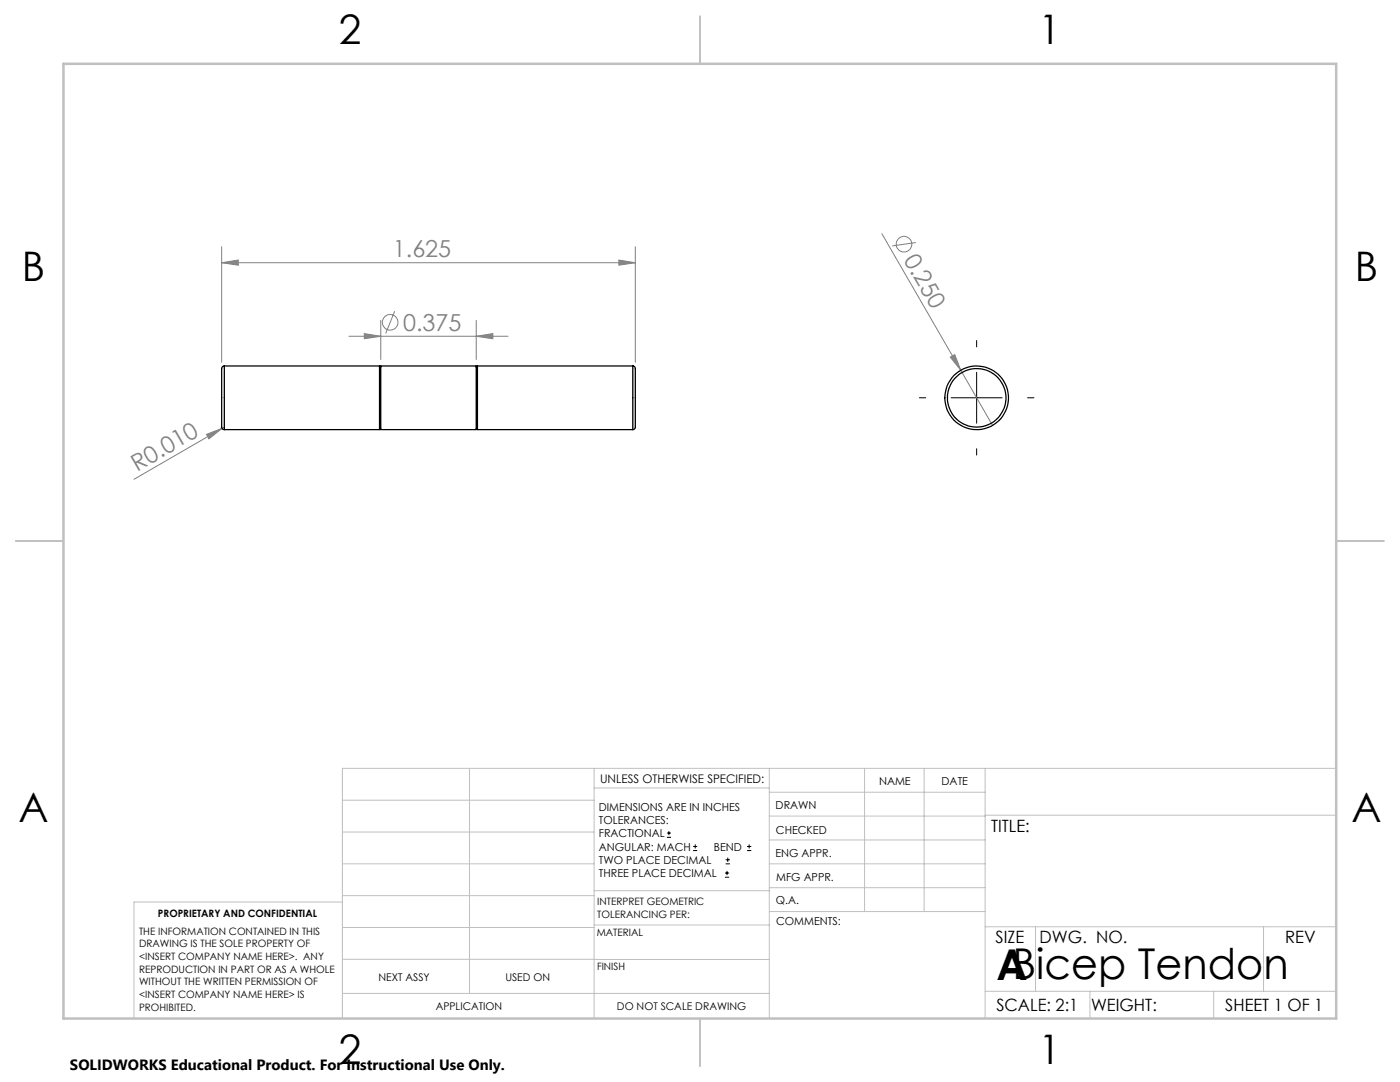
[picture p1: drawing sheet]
<svg xmlns="http://www.w3.org/2000/svg" width="279mm" height="216mm" viewBox="0 0 279 216" stroke-linecap="round" stroke-linejoin="round" font-family="sans-serif">
<g fill="none" stroke="#808080" stroke-width=".2">
<path d="M44.2 52.4l3.4-.5v1zM44.2 49.2v23.1M44.2 52.4h82.6M123.5 51.9l3.3 .5-3.3 .5zM126.8 49.2v23.1M176 46.6l22.1 38.3M182.8 48.4l-4.8 .7M69.6 67.1h31.8M72.7 66.6l3.3 .5-3.3 .5zM76 63.9v7.9M78.8 62.1l-1.8 4.4M95 67.1l3.4-.5v1z"/>
<path d="M95 63.9v7.9M189.7 71.3l.8-.5 1.2 3.1zM41.2 86.7l3.1-1.2-2.6 2.1zM44.3 85.5l-17.6 10.1M44.8 85.2l-.5 .3"/>
<circle cx="180.4" cy="48.7" r="1.55"/>
<circle cx="77.9" cy="64.3" r="1.56"/>
</g>
<g fill="none" stroke="#000" stroke-width=".2">
<path d="M183.5 79.4h1.2M189.8 79.4h10.2M194.9 67.9v1.3M194.9 74.3v10.2M205.1 79.4h1.2M194.9 89.5v1.3M133.1 167.1h.8M133.1 166.2h.8M133.5 165.8v.9M138.3 169.7h.8M138.3 168.9h.8M138.7 168.5v.8"/>
<path d="M144.7 175h.8M144.7 174.2h.8M144.8 172.4h.9M144.8 171.6h.9M145.1 173.8v.8M145.2 171.1v.9M149.1 169.7h.8M149.1 168.9h.8M149.5 168.5v.8"/>
</g>
<g fill="none" stroke="#c0c0c0" stroke-width=".2">
<path d="M68.3 159.7h50.3M93.7 153.3v44.9M118.6 153.3v49.9M118.6 157.2h34.9M153.5 153.3v49.9M153.5 158.1h43.1M172.5 153.3v28.6M184.4 153.3v28.6M196.6 153.3v49.9M266.7 153.3h-198.4v49.9M68.3 178.7h50.3M68.3 172.4h50.3"/>
<path d="M68.3 166h50.3M68.3 180h-41.6v23.2M118.6 177.7h35M153.5 167.6h43.1M153.5 162.8h43.1M153.5 172.4h43.1M153.5 177.1h43.1M196.6 162.7h70.1M68.3 198.2h85.2M68.3 191.4l85.2 .1M68.3 185.1h50.3M118.6 184.6h35"/>
<path d="M153.6 181.9h43M196.6 197.8h70.1M196.6 184.9h70.1M206.7 184.9v12.9M217.5 197.8v5.4M242.2 197.8v5.4M252.2 184.9v12.9"/>
</g>
<path d="M139.7 3.2v9.5M3.1 107.9h9.6M266.7 107.9h9.5M139.7 203.2v9.6" fill="none" stroke="#c0c0c0" stroke-width=".25"/>
<path d="M12.7 12.7h254v190.5h-254z" fill="none" stroke="#c0c0c0" stroke-width=".5"/>
<g fill="#808080">
<path d="M189.7 71.3l.8-.5 1.2 3.1z"/>
<path d="M41.2 86.7l3.1-1.2-2.6 2.1z"/>
<path d="M44.2 52.4l3.4-.5v1zM123.5 51.9l3.3 .5-3.3 .5zM72.7 66.6l3.3 .5-3.3 .5zM95 67.1l3.4-.5v1z"/>
</g>
<g fill="none" stroke="#000" stroke-width=".25">
<path d="M44.8 73a.68 .68 0 0 0-.6 .9v11.3a.49 .49 0 0 0 .6 .5M44.8 73h30.9v12.7h-30.9M44.8 73v12.7M75.7 73.3h.3M76 73h19v12.7h-19zM95 73.3h.3M126.3 73a.65 .65 0 0 1 .5 .9v11.4l-.2 .4h-.3M126.3 73h-31v12.7h31M126.3 73v12.7M75.7 85.5h.3M95 85.5h.3"/>
<circle cx="194.9" cy="79.4" r="6.3"/>
<circle cx="194.9" cy="79.4" r="5.8"/>
</g>
<text font-size="8.5" x="198.9" y="195.5">ABicep Tendon</text>
<g font-size="8.1">
<text x="67.6" y="8.9">2</text>
<text x="207.3" y="8.9">1</text>
<text x="4.4" y="56.2">B</text>
<text x="270.4" y="56.2">B</text>
<text x="3.7" y="164.1">A</text>
<text x="269.7" y="164.1">A</text>
<text x="67.6" y="212.4">2</text>
<text x="207.3" y="212.4">1</text>
</g>
<g font-size="4.7" fill="#808080">
<text x="78.4" y="51.4">1.625</text>
<text x="180.2" y="51.8" transform="rotate(60 180.2 51.8)">0.250</text>
<text x="80.5" y="66">0.375</text>
<text x="27.4" y="94.1" transform="rotate(-30 27.4 94.1)">R0.010</text>
</g>
<g font-size="3.4">
<text x="197.8" y="166">TITLE:</text>
<text x="198.7" y="188.1">SIZE</text>
<text x="207.5" y="188.1">DWG. NO.</text>
<text x="256.5" y="188.2">REV</text>
<text x="198.8" y="201.7">SCALE: 2:1</text>
<text x="217.7" y="201.8">WEIGHT:</text>
<text x="244.5" y="201.7">SHEET 1 OF 1</text>
</g>
<text font-size="3" x="14" y="213.5">SOLIDWORKS Educational Product. For Instructional Use Only.</text>
<text font-size="2.4" x="119.8" y="156.2">UNLESS OTHERWISE SPECIFIED:</text>
<g font-size="2.2">
<text x="119.5" y="161.8">DIMENSIONS ARE IN INCHES</text>
<text x="154.8" y="161.4">DRAWN</text>
<text x="175.4" y="156.6">NAME</text>
<text x="187.9" y="156.7">DATE</text>
<text x="119.5" y="164.4">TOLERANCES:</text>
<text x="119.5" y="167.1">FRACTIONAL</text>
<text x="154.9" y="166.3">CHECKED</text>
<text x="119.5" y="169.7">ANGULAR: MACH</text>
<text x="119.5" y="172.4">TWO PLACE DECIMAL</text>
<text x="142.5" y="169.7">BEND</text>
<text x="154.8" y="171">ENG APPR.</text>
<text x="119.5" y="175">THREE PLACE DECIMAL</text>
<text x="154.9" y="175.7">MFG APPR.</text>
<text x="154.9" y="180.4">Q.A.</text>
<text x="154.9" y="184.6">COMMENTS:</text>
</g>
<g font-size="2.1">
<text x="75.5" y="195.7">NEXT ASSY</text>
<text x="100.9" y="195.7">USED ON</text>
<text x="86.9" y="201.5">APPLICATION</text>
<text x="123.1" y="201.6">DO NOT SCALE DRAWING</text>
</g>
<g font-size="2">
<text x="31.5" y="182.9">PROPRIETARY AND CONFIDENTIAL</text>
<text x="119.2" y="180.6">INTERPRET GEOMETRIC</text>
<text x="119.2" y="183.1">TOLERANCING PER:</text>
<text x="27.8" y="186.5">THE INFORMATION CONTAINED IN THIS</text>
<text x="27.8" y="189">DRAWING IS THE SOLE PROPERTY OF</text>
<text x="27.8" y="191.6">&lt;INSERT COMPANY NAME HERE&gt;. ANY</text>
<text x="119.1" y="186.7">MATERIAL</text>
<text x="27.8" y="194.1">REPRODUCTION IN PART OR AS A WHOLE</text>
<text x="27.8" y="196.6">WITHOUT THE WRITTEN PERMISSION OF</text>
<text x="119.1" y="193.5">FINISH</text>
<text x="27.8" y="199.1">&lt;INSERT COMPANY NAME HERE&gt; IS</text>
<text x="27.8" y="201.7">PROHIBITED.</text>
</g>
</svg>
